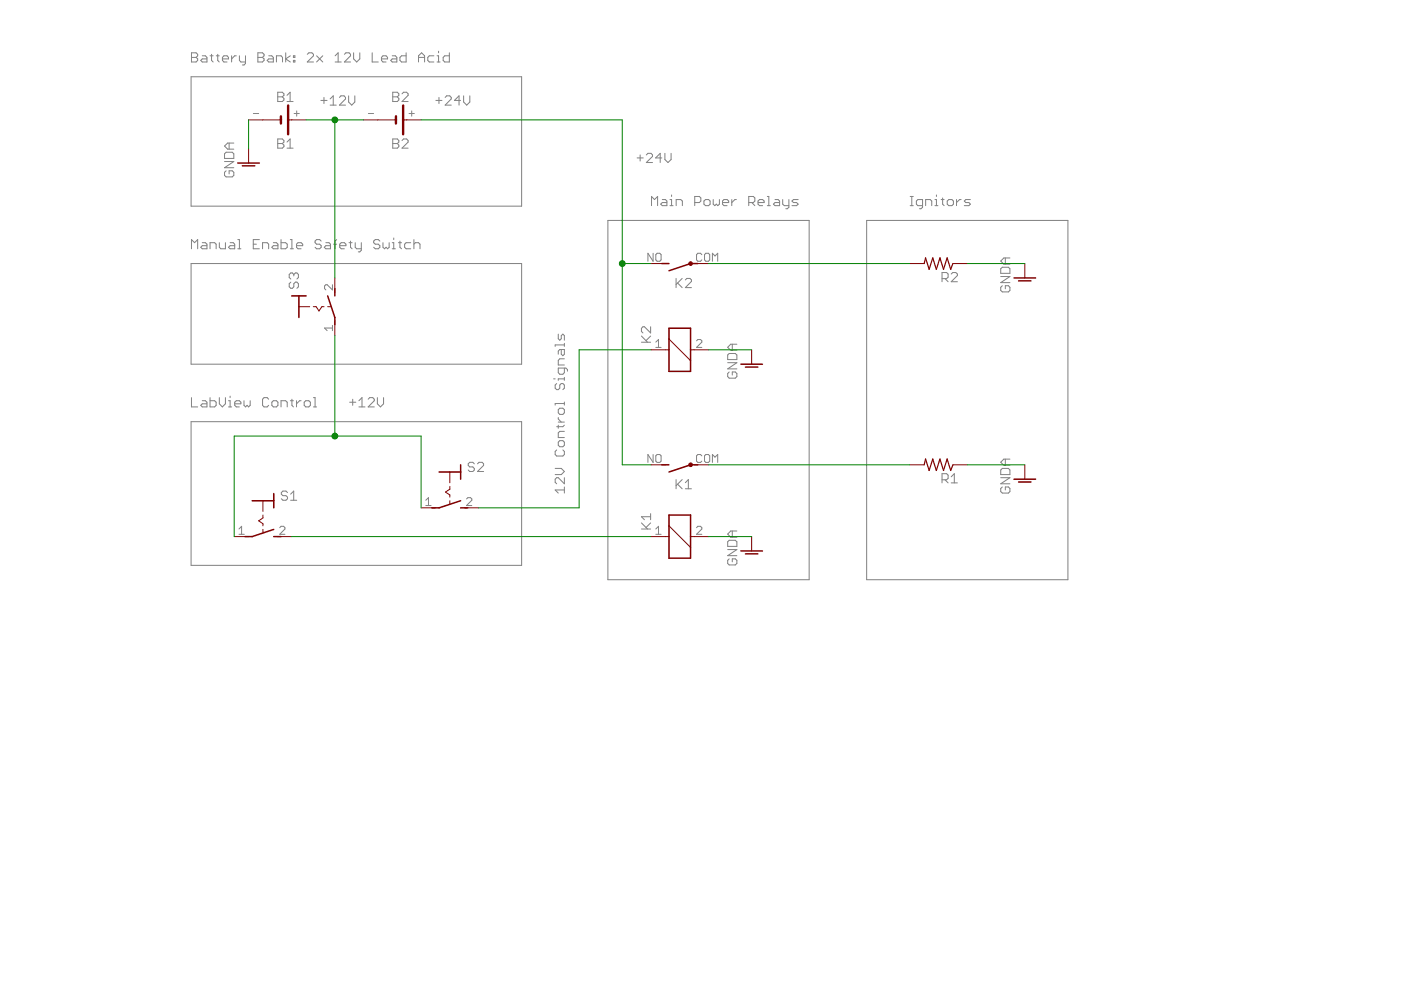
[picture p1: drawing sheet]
<?xml version="1.0" encoding="utf-8"?>
<!DOCTYPE eagle SYSTEM "eagle.dtd">
<eagle version="6.4">
<drawing>
<settings>
<setting alwaysvectorfont="yes"/>
<setting verticaltext="up"/>
</settings>
<grid distance="0.1" unitdist="inch" unit="inch" style="lines" multiple="1" display="no" altdistance="0.01" altunitdist="inch" altunit="inch"/>
<schematic xreflabel="%F%N/%S.%C%R" xrefpart="/%S.%C%R">
<libraries>
<library name="relay">
<symbols>
<symbol name="K">
<wire x1="-3.81" y1="-1.905" x2="-1.905" y2="-1.905" width="0.254" layer="94"/>
<wire x1="3.81" y1="-1.905" x2="3.81" y2="1.905" width="0.254" layer="94"/>
<wire x1="3.81" y1="1.905" x2="1.905" y2="1.905" width="0.254" layer="94"/>
<wire x1="-3.81" y1="1.905" x2="-3.81" y2="-1.905" width="0.254" layer="94"/>
<wire x1="0" y1="-2.54" x2="0" y2="-1.905" width="0.1524" layer="94"/>
<wire x1="0" y1="-1.905" x2="3.81" y2="-1.905" width="0.254" layer="94"/>
<wire x1="0" y1="2.54" x2="0" y2="1.905" width="0.1524" layer="94"/>
<wire x1="0" y1="1.905" x2="-3.81" y2="1.905" width="0.254" layer="94"/>
<wire x1="-1.905" y1="-1.905" x2="1.905" y2="1.905" width="0.1524" layer="94"/>
<wire x1="-1.905" y1="-1.905" x2="0" y2="-1.905" width="0.254" layer="94"/>
<wire x1="1.905" y1="1.905" x2="0" y2="1.905" width="0.254" layer="94"/>
<text x="1.27" y="2.921" size="1.778" layer="96">&gt;VALUE</text>
<text x="1.27" y="5.08" size="1.778" layer="95">&gt;PART</text>
<pin name="2" x="0" y="-5.08" visible="pad" length="short" direction="pas" rot="R90"/>
<pin name="1" x="0" y="5.08" visible="pad" length="short" direction="pas" rot="R270"/>
</symbol>
<symbol name="S">
<wire x1="0" y1="3.175" x2="0" y2="1.905" width="0.254" layer="94"/>
<wire x1="0" y1="-3.175" x2="0" y2="-1.905" width="0.254" layer="94"/>
<wire x1="0" y1="-1.905" x2="-1.27" y2="1.905" width="0.254" layer="94"/>
<circle x="0" y="-1.905" radius="0.127" width="0.4064" layer="94"/>
<text x="-2.54" y="-2.54" size="1.778" layer="95" rot="R90">&gt;PART</text>
<pin name="P" x="0" y="-5.08" visible="pad" length="short" direction="pas" swaplevel="1" rot="R90"/>
<pin name="S" x="0" y="5.08" visible="pad" length="short" direction="pas" swaplevel="1" rot="R270"/>
</symbol>
</symbols>
<devicesets>
<deviceset name="APF30212A" prefix="K">
<gates>
<gate name="1" symbol="K" x="0" y="0" addlevel="must"/>
<gate name="2" symbol="S" x="20.32" y="0" addlevel="always"/>
</gates>
<devices>
<device name="" package="APF30212A">
<connects>
<connect gate="1" pin="1" pad="1"/>
<connect gate="1" pin="2" pad="2"/>
<connect gate="2" pin="P" pad="COM"/>
<connect gate="2" pin="S" pad="NO"/>
</connects>
<technologies>
<technology name="">
<attribute name="MF" value="" constant="no"/>
<attribute name="MPN" value="" constant="no"/>
<attribute name="OC_FARNELL" value="unknown" constant="no"/>
</technology>
</technologies>
</device>
</devices>
</deviceset>
</devicesets>
</library>
<library name="switch">
<symbols>
<symbol name="KS">
<wire x1="-3.81" y1="1.905" x2="-2.54" y2="1.905" width="0.254" layer="94"/>
<wire x1="-3.81" y1="1.905" x2="-3.81" y2="0" width="0.254" layer="94"/>
<wire x1="-3.81" y1="0" x2="-1.905" y2="0" width="0.1524" layer="94"/>
<wire x1="-3.81" y1="0" x2="-3.81" y2="-1.905" width="0.254" layer="94"/>
<wire x1="-1.27" y1="0" x2="-0.762" y2="0" width="0.1524" layer="94"/>
<wire x1="-5.08" y1="1.905" x2="-3.81" y2="1.905" width="0.254" layer="94"/>
<wire x1="0.254" y1="0" x2="0.635" y2="0" width="0.1524" layer="94"/>
<wire x1="1.27" y1="0" x2="1.905" y2="0" width="0.1524" layer="94"/>
<wire x1="2.54" y1="-3.175" x2="2.54" y2="-1.905" width="0.254" layer="94"/>
<wire x1="2.54" y1="-1.905" x2="1.27" y2="1.905" width="0.254" layer="94"/>
<wire x1="2.54" y1="1.905" x2="2.54" y2="3.175" width="0.254" layer="94"/>
<wire x1="-0.762" y1="0" x2="-0.254" y2="-0.762" width="0.1524" layer="94"/>
<wire x1="-0.254" y1="-0.762" x2="0.254" y2="0" width="0.1524" layer="94"/>
<text x="-3.81" y="3.175" size="1.778" layer="95" rot="R90">&gt;NAME</text>
<text x="-1.27" y="3.175" size="1.778" layer="96" rot="R90">&gt;VALUE</text>
<pin name="P" x="2.54" y="-5.08" visible="pad" length="short" direction="pas" rot="R90"/>
<pin name="S" x="2.54" y="5.08" visible="pad" length="short" direction="pas" rot="R270"/>
</symbol>
</symbols>
<devicesets>
<deviceset name="MS243" prefix="S" uservalue="yes">
<gates>
<gate name="1" symbol="KS" x="0" y="0"/>
</gates>
<devices>
<device name="" package="MS243">
<connects>
<connect gate="1" pin="P" pad="1"/>
<connect gate="1" pin="S" pad="2"/>
</connects>
<technologies>
<technology name=""/>
</technologies>
</device>
</devices>
</deviceset>
</devicesets>
</library>
<library name="battery">
<symbols>
<symbol name="1V2-2">
<wire x1="0.635" y1="0.635" x2="0.635" y2="0" width="0.4064" layer="94"/>
<wire x1="-2.54" y1="0" x2="0.635" y2="0" width="0.1524" layer="94"/>
<wire x1="0.635" y1="0" x2="0.635" y2="-0.635" width="0.4064" layer="94"/>
<wire x1="1.905" y1="2.54" x2="1.905" y2="0" width="0.4064" layer="94"/>
<wire x1="1.905" y1="0" x2="2.54" y2="0" width="0.1524" layer="94"/>
<wire x1="1.905" y1="0" x2="1.905" y2="-2.54" width="0.4064" layer="94"/>
<text x="0" y="3.175" size="1.778" layer="95">&gt;NAME</text>
<text x="0" y="-5.08" size="1.778" layer="96">&gt;VALUE</text>
<pin name="+" x="5.08" y="0" visible="pad" length="short" direction="pas" rot="R180"/>
<pin name="-" x="-5.08" y="0" visible="pad" length="short" direction="pas"/>
<pin name="-@1" x="-2.54" y="0" visible="off" length="point" direction="pas"/>
</symbol>
</symbols>
<devicesets>
<deviceset name="SL-160AA/PT" prefix="G">
<gates>
<gate name="G$1" symbol="1V2-2" x="0" y="0"/>
</gates>
<devices>
<device name="" package="SL-160AA/PT">
<connects>
<connect gate="G$1" pin="+" pad="+"/>
<connect gate="G$1" pin="-" pad="-"/>
<connect gate="G$1" pin="-@1" pad="-@1"/>
</connects>
<technologies>
<technology name=""/>
</technologies>
</device>
</devices>
</deviceset>
</devicesets>
</library>
<library name="supply1">
<symbols>
<symbol name="GNDA">
<wire x1="-1.905" y1="0" x2="1.905" y2="0" width="0.254" layer="94"/>
<wire x1="-1.0922" y1="-0.508" x2="1.0922" y2="-0.508" width="0.254" layer="94"/>
<text x="-2.54" y="-2.54" size="1.778" layer="96" rot="R90">&gt;VALUE</text>
<pin name="GNDA" x="0" y="2.54" visible="off" length="short" direction="sup" rot="R270"/>
</symbol>
</symbols>
<devicesets>
<deviceset name="GNDA" prefix="GND">
<gates>
<gate name="1" symbol="GNDA" x="0" y="0"/>
</gates>
<devices>
<device name="">
<technologies>
<technology name=""/>
</technologies>
</device>
</devices>
</deviceset>
</devicesets>
</library>
<library name="resistor">
<symbols>
<symbol name="R-US">
<wire x1="-2.54" y1="0" x2="-2.159" y2="1.016" width="0.2032" layer="94"/>
<wire x1="-2.159" y1="1.016" x2="-1.524" y2="-1.016" width="0.2032" layer="94"/>
<wire x1="-1.524" y1="-1.016" x2="-0.889" y2="1.016" width="0.2032" layer="94"/>
<wire x1="-0.889" y1="1.016" x2="-0.254" y2="-1.016" width="0.2032" layer="94"/>
<wire x1="-0.254" y1="-1.016" x2="0.381" y2="1.016" width="0.2032" layer="94"/>
<wire x1="0.381" y1="1.016" x2="1.016" y2="-1.016" width="0.2032" layer="94"/>
<wire x1="1.016" y1="-1.016" x2="1.651" y2="1.016" width="0.2032" layer="94"/>
<wire x1="1.651" y1="1.016" x2="2.286" y2="-1.016" width="0.2032" layer="94"/>
<wire x1="2.286" y1="-1.016" x2="2.54" y2="0" width="0.2032" layer="94"/>
<text x="-3.81" y="1.4986" size="1.778" layer="95">&gt;NAME</text>
<text x="-3.81" y="-3.302" size="1.778" layer="96">&gt;VALUE</text>
<pin name="2" x="5.08" y="0" visible="off" length="short" direction="pas" swaplevel="1" rot="R180"/>
<pin name="1" x="-5.08" y="0" visible="off" length="short" direction="pas" swaplevel="1"/>
</symbol>
</symbols>
<devicesets>
<deviceset name="R-US_" prefix="R" uservalue="yes">
<gates>
<gate name="G$1" symbol="R-US" x="0" y="0"/>
</gates>
<devices>
<device name="R0402" package="R0402">
<connects>
<connect gate="G$1" pin="1" pad="1"/>
<connect gate="G$1" pin="2" pad="2"/>
</connects>
<technologies>
<technology name=""/>
</technologies>
</device>
<device name="R0603" package="R0603">
<connects>
<connect gate="G$1" pin="1" pad="1"/>
<connect gate="G$1" pin="2" pad="2"/>
</connects>
<technologies>
<technology name=""/>
</technologies>
</device>
<device name="R0805" package="R0805">
<connects>
<connect gate="G$1" pin="1" pad="1"/>
<connect gate="G$1" pin="2" pad="2"/>
</connects>
<technologies>
<technology name=""/>
</technologies>
</device>
<device name="R0805W" package="R0805W">
<connects>
<connect gate="G$1" pin="1" pad="1"/>
<connect gate="G$1" pin="2" pad="2"/>
</connects>
<technologies>
<technology name=""/>
</technologies>
</device>
<device name="R1005" package="R1005">
<connects>
<connect gate="G$1" pin="1" pad="1"/>
<connect gate="G$1" pin="2" pad="2"/>
</connects>
<technologies>
<technology name=""/>
</technologies>
</device>
<device name="R1206" package="R1206">
<connects>
<connect gate="G$1" pin="1" pad="1"/>
<connect gate="G$1" pin="2" pad="2"/>
</connects>
<technologies>
<technology name=""/>
</technologies>
</device>
<device name="R1206W" package="R1206W">
<connects>
<connect gate="G$1" pin="1" pad="1"/>
<connect gate="G$1" pin="2" pad="2"/>
</connects>
<technologies>
<technology name=""/>
</technologies>
</device>
<device name="R1210" package="R1210">
<connects>
<connect gate="G$1" pin="1" pad="1"/>
<connect gate="G$1" pin="2" pad="2"/>
</connects>
<technologies>
<technology name=""/>
</technologies>
</device>
<device name="R1210W" package="R1210W">
<connects>
<connect gate="G$1" pin="1" pad="1"/>
<connect gate="G$1" pin="2" pad="2"/>
</connects>
<technologies>
<technology name=""/>
</technologies>
</device>
<device name="R2010" package="R2010">
<connects>
<connect gate="G$1" pin="1" pad="1"/>
<connect gate="G$1" pin="2" pad="2"/>
</connects>
<technologies>
<technology name=""/>
</technologies>
</device>
<device name="R2010W" package="R2010W">
<connects>
<connect gate="G$1" pin="1" pad="1"/>
<connect gate="G$1" pin="2" pad="2"/>
</connects>
<technologies>
<technology name=""/>
</technologies>
</device>
<device name="R2012" package="R2012">
<connects>
<connect gate="G$1" pin="1" pad="1"/>
<connect gate="G$1" pin="2" pad="2"/>
</connects>
<technologies>
<technology name=""/>
</technologies>
</device>
<device name="R2012W" package="R2012W">
<connects>
<connect gate="G$1" pin="1" pad="1"/>
<connect gate="G$1" pin="2" pad="2"/>
</connects>
<technologies>
<technology name=""/>
</technologies>
</device>
<device name="R2512" package="R2512">
<connects>
<connect gate="G$1" pin="1" pad="1"/>
<connect gate="G$1" pin="2" pad="2"/>
</connects>
<technologies>
<technology name=""/>
</technologies>
</device>
<device name="R2512W" package="R2512W">
<connects>
<connect gate="G$1" pin="1" pad="1"/>
<connect gate="G$1" pin="2" pad="2"/>
</connects>
<technologies>
<technology name=""/>
</technologies>
</device>
<device name="R3216" package="R3216">
<connects>
<connect gate="G$1" pin="1" pad="1"/>
<connect gate="G$1" pin="2" pad="2"/>
</connects>
<technologies>
<technology name=""/>
</technologies>
</device>
<device name="R3216W" package="R3216W">
<connects>
<connect gate="G$1" pin="1" pad="1"/>
<connect gate="G$1" pin="2" pad="2"/>
</connects>
<technologies>
<technology name=""/>
</technologies>
</device>
<device name="R3225" package="R3225">
<connects>
<connect gate="G$1" pin="1" pad="1"/>
<connect gate="G$1" pin="2" pad="2"/>
</connects>
<technologies>
<technology name=""/>
</technologies>
</device>
<device name="R3225W" package="R3225W">
<connects>
<connect gate="G$1" pin="1" pad="1"/>
<connect gate="G$1" pin="2" pad="2"/>
</connects>
<technologies>
<technology name=""/>
</technologies>
</device>
<device name="R5025" package="R5025">
<connects>
<connect gate="G$1" pin="1" pad="1"/>
<connect gate="G$1" pin="2" pad="2"/>
</connects>
<technologies>
<technology name=""/>
</technologies>
</device>
<device name="R5025W" package="R5025W">
<connects>
<connect gate="G$1" pin="1" pad="1"/>
<connect gate="G$1" pin="2" pad="2"/>
</connects>
<technologies>
<technology name=""/>
</technologies>
</device>
<device name="R6332" package="R6332">
<connects>
<connect gate="G$1" pin="1" pad="1"/>
<connect gate="G$1" pin="2" pad="2"/>
</connects>
<technologies>
<technology name=""/>
</technologies>
</device>
<device name="R6332W" package="R6332W">
<connects>
<connect gate="G$1" pin="1" pad="1"/>
<connect gate="G$1" pin="2" pad="2"/>
</connects>
<technologies>
<technology name=""/>
</technologies>
</device>
<device name="M0805" package="M0805">
<connects>
<connect gate="G$1" pin="1" pad="1"/>
<connect gate="G$1" pin="2" pad="2"/>
</connects>
<technologies>
<technology name=""/>
</technologies>
</device>
<device name="M1206" package="M1206">
<connects>
<connect gate="G$1" pin="1" pad="1"/>
<connect gate="G$1" pin="2" pad="2"/>
</connects>
<technologies>
<technology name=""/>
</technologies>
</device>
<device name="M1406" package="M1406">
<connects>
<connect gate="G$1" pin="1" pad="1"/>
<connect gate="G$1" pin="2" pad="2"/>
</connects>
<technologies>
<technology name=""/>
</technologies>
</device>
<device name="M2012" package="M2012">
<connects>
<connect gate="G$1" pin="1" pad="1"/>
<connect gate="G$1" pin="2" pad="2"/>
</connects>
<technologies>
<technology name=""/>
</technologies>
</device>
<device name="M2309" package="M2309">
<connects>
<connect gate="G$1" pin="1" pad="1"/>
<connect gate="G$1" pin="2" pad="2"/>
</connects>
<technologies>
<technology name=""/>
</technologies>
</device>
<device name="M3216" package="M3216">
<connects>
<connect gate="G$1" pin="1" pad="1"/>
<connect gate="G$1" pin="2" pad="2"/>
</connects>
<technologies>
<technology name=""/>
</technologies>
</device>
<device name="M3516" package="M3516">
<connects>
<connect gate="G$1" pin="1" pad="1"/>
<connect gate="G$1" pin="2" pad="2"/>
</connects>
<technologies>
<technology name=""/>
</technologies>
</device>
<device name="M5923" package="M5923">
<connects>
<connect gate="G$1" pin="1" pad="1"/>
<connect gate="G$1" pin="2" pad="2"/>
</connects>
<technologies>
<technology name=""/>
</technologies>
</device>
<device name="0204/5" package="0204/5">
<connects>
<connect gate="G$1" pin="1" pad="1"/>
<connect gate="G$1" pin="2" pad="2"/>
</connects>
<technologies>
<technology name=""/>
</technologies>
</device>
<device name="0204/7" package="0204/7">
<connects>
<connect gate="G$1" pin="1" pad="1"/>
<connect gate="G$1" pin="2" pad="2"/>
</connects>
<technologies>
<technology name=""/>
</technologies>
</device>
<device name="0207/10" package="0207/10">
<connects>
<connect gate="G$1" pin="1" pad="1"/>
<connect gate="G$1" pin="2" pad="2"/>
</connects>
<technologies>
<technology name=""/>
</technologies>
</device>
<device name="0207/12" package="0207/12">
<connects>
<connect gate="G$1" pin="1" pad="1"/>
<connect gate="G$1" pin="2" pad="2"/>
</connects>
<technologies>
<technology name=""/>
</technologies>
</device>
<device name="0207/15" package="0207/15">
<connects>
<connect gate="G$1" pin="1" pad="1"/>
<connect gate="G$1" pin="2" pad="2"/>
</connects>
<technologies>
<technology name=""/>
</technologies>
</device>
<device name="0207/2V" package="0207/2V">
<connects>
<connect gate="G$1" pin="1" pad="1"/>
<connect gate="G$1" pin="2" pad="2"/>
</connects>
<technologies>
<technology name=""/>
</technologies>
</device>
<device name="0207/5V" package="0207/5V">
<connects>
<connect gate="G$1" pin="1" pad="1"/>
<connect gate="G$1" pin="2" pad="2"/>
</connects>
<technologies>
<technology name=""/>
</technologies>
</device>
<device name="0207/7" package="0207/7">
<connects>
<connect gate="G$1" pin="1" pad="1"/>
<connect gate="G$1" pin="2" pad="2"/>
</connects>
<technologies>
<technology name=""/>
</technologies>
</device>
<device name="0309/10" package="0309/10">
<connects>
<connect gate="G$1" pin="1" pad="1"/>
<connect gate="G$1" pin="2" pad="2"/>
</connects>
<technologies>
<technology name=""/>
</technologies>
</device>
<device name="0309/12" package="0309/12">
<connects>
<connect gate="G$1" pin="1" pad="1"/>
<connect gate="G$1" pin="2" pad="2"/>
</connects>
<technologies>
<technology name=""/>
</technologies>
</device>
<device name="0411/12" package="0411/12">
<connects>
<connect gate="G$1" pin="1" pad="1"/>
<connect gate="G$1" pin="2" pad="2"/>
</connects>
<technologies>
<technology name=""/>
</technologies>
</device>
<device name="0411/15" package="0411/15">
<connects>
<connect gate="G$1" pin="1" pad="1"/>
<connect gate="G$1" pin="2" pad="2"/>
</connects>
<technologies>
<technology name=""/>
</technologies>
</device>
<device name="0411/3V" package="0411V">
<connects>
<connect gate="G$1" pin="1" pad="1"/>
<connect gate="G$1" pin="2" pad="2"/>
</connects>
<technologies>
<technology name=""/>
</technologies>
</device>
<device name="0414/15" package="0414/15">
<connects>
<connect gate="G$1" pin="1" pad="1"/>
<connect gate="G$1" pin="2" pad="2"/>
</connects>
<technologies>
<technology name=""/>
</technologies>
</device>
<device name="0414/5V" package="0414V">
<connects>
<connect gate="G$1" pin="1" pad="1"/>
<connect gate="G$1" pin="2" pad="2"/>
</connects>
<technologies>
<technology name=""/>
</technologies>
</device>
<device name="0617/17" package="0617/17">
<connects>
<connect gate="G$1" pin="1" pad="1"/>
<connect gate="G$1" pin="2" pad="2"/>
</connects>
<technologies>
<technology name=""/>
</technologies>
</device>
<device name="0617/22" package="0617/22">
<connects>
<connect gate="G$1" pin="1" pad="1"/>
<connect gate="G$1" pin="2" pad="2"/>
</connects>
<technologies>
<technology name=""/>
</technologies>
</device>
<device name="0617/5V" package="0617V">
<connects>
<connect gate="G$1" pin="1" pad="1"/>
<connect gate="G$1" pin="2" pad="2"/>
</connects>
<technologies>
<technology name=""/>
</technologies>
</device>
<device name="0922/22" package="0922/22">
<connects>
<connect gate="G$1" pin="1" pad="1"/>
<connect gate="G$1" pin="2" pad="2"/>
</connects>
<technologies>
<technology name=""/>
</technologies>
</device>
<device name="0613/5V" package="P0613V">
<connects>
<connect gate="G$1" pin="1" pad="1"/>
<connect gate="G$1" pin="2" pad="2"/>
</connects>
<technologies>
<technology name=""/>
</technologies>
</device>
<device name="0613/15" package="P0613/15">
<connects>
<connect gate="G$1" pin="1" pad="1"/>
<connect gate="G$1" pin="2" pad="2"/>
</connects>
<technologies>
<technology name=""/>
</technologies>
</device>
<device name="0817/22" package="P0817/22">
<connects>
<connect gate="G$1" pin="1" pad="1"/>
<connect gate="G$1" pin="2" pad="2"/>
</connects>
<technologies>
<technology name=""/>
</technologies>
</device>
<device name="0817/7V" package="P0817V">
<connects>
<connect gate="G$1" pin="1" pad="1"/>
<connect gate="G$1" pin="2" pad="2"/>
</connects>
<technologies>
<technology name=""/>
</technologies>
</device>
<device name="V234/12" package="V234/12">
<connects>
<connect gate="G$1" pin="1" pad="1"/>
<connect gate="G$1" pin="2" pad="2"/>
</connects>
<technologies>
<technology name=""/>
</technologies>
</device>
<device name="V235/17" package="V235/17">
<connects>
<connect gate="G$1" pin="1" pad="1"/>
<connect gate="G$1" pin="2" pad="2"/>
</connects>
<technologies>
<technology name=""/>
</technologies>
</device>
<device name="V526-0" package="V526-0">
<connects>
<connect gate="G$1" pin="1" pad="1"/>
<connect gate="G$1" pin="2" pad="2"/>
</connects>
<technologies>
<technology name=""/>
</technologies>
</device>
<device name="MELF0102AX" package="MINI_MELF-0102AX">
<connects>
<connect gate="G$1" pin="1" pad="1"/>
<connect gate="G$1" pin="2" pad="2"/>
</connects>
<technologies>
<technology name=""/>
</technologies>
</device>
<device name="0922V" package="0922V">
<connects>
<connect gate="G$1" pin="1" pad="1"/>
<connect gate="G$1" pin="2" pad="2"/>
</connects>
<technologies>
<technology name=""/>
</technologies>
</device>
<device name="MELF0102R" package="MINI_MELF-0102R">
<connects>
<connect gate="G$1" pin="1" pad="1"/>
<connect gate="G$1" pin="2" pad="2"/>
</connects>
<technologies>
<technology name=""/>
</technologies>
</device>
<device name="MELF0102W" package="MINI_MELF-0102W">
<connects>
<connect gate="G$1" pin="1" pad="1"/>
<connect gate="G$1" pin="2" pad="2"/>
</connects>
<technologies>
<technology name=""/>
</technologies>
</device>
<device name="MELF0204R" package="MINI_MELF-0204R">
<connects>
<connect gate="G$1" pin="1" pad="1"/>
<connect gate="G$1" pin="2" pad="2"/>
</connects>
<technologies>
<technology name=""/>
</technologies>
</device>
<device name="MELF0204W" package="MINI_MELF-0204W">
<connects>
<connect gate="G$1" pin="1" pad="1"/>
<connect gate="G$1" pin="2" pad="2"/>
</connects>
<technologies>
<technology name=""/>
</technologies>
</device>
<device name="MELF0207R" package="MINI_MELF-0207R">
<connects>
<connect gate="G$1" pin="1" pad="1"/>
<connect gate="G$1" pin="2" pad="2"/>
</connects>
<technologies>
<technology name=""/>
</technologies>
</device>
<device name="MELF0207W" package="MINI_MELF-0207W">
<connects>
<connect gate="G$1" pin="1" pad="1"/>
<connect gate="G$1" pin="2" pad="2"/>
</connects>
<technologies>
<technology name=""/>
</technologies>
</device>
<device name="RDH/15" package="RDH/15">
<connects>
<connect gate="G$1" pin="1" pad="1"/>
<connect gate="G$1" pin="2" pad="2"/>
</connects>
<technologies>
<technology name=""/>
</technologies>
</device>
<device name="0204/2V" package="0204V">
<connects>
<connect gate="G$1" pin="1" pad="1"/>
<connect gate="G$1" pin="2" pad="2"/>
</connects>
<technologies>
<technology name=""/>
</technologies>
</device>
<device name="0309/V" package="0309V">
<connects>
<connect gate="G$1" pin="1" pad="1"/>
<connect gate="G$1" pin="2" pad="2"/>
</connects>
<technologies>
<technology name=""/>
</technologies>
</device>
</devices>
</deviceset>
</devicesets>
</library>
</libraries>
<attributes>
</attributes>
<variantdefs>
</variantdefs>
<classes>
<class number="0" name="default" width="0" drill="0">
</class>
</classes>
<parts>
<part name="K1" library="relay" deviceset="APF30212A" device="" value=""/>
<part name="K2" library="relay" deviceset="APF30212A" device="" value=""/>
<part name="S1" library="switch" deviceset="MS243" device=""/>
<part name="S2" library="switch" deviceset="MS243" device=""/>
<part name="B1" library="battery" deviceset="SL-160AA/PT" device="" value="B1"/>
<part name="B2" library="battery" deviceset="SL-160AA/PT" device="" value="B2"/>
<part name="GND1" library="supply1" deviceset="GNDA" device=""/>
<part name="GND2" library="supply1" deviceset="GNDA" device=""/>
<part name="GND3" library="supply1" deviceset="GNDA" device=""/>
<part name="S3" library="switch" deviceset="MS243" device=""/>
<part name="R1" library="resistor" deviceset="R-US_" device="0204/2V"/>
<part name="R2" library="resistor" deviceset="R-US_" device="0204/2V"/>
<part name="GND4" library="supply1" deviceset="GNDA" device=""/>
<part name="GND5" library="supply1" deviceset="GNDA" device=""/>
</parts>
<sheets>
<sheet>
<plain>
<wire x1="5.08" y1="142.24" x2="5.08" y2="116.84" width="0.1524" layer="97"/>
<wire x1="5.08" y1="116.84" x2="63.5" y2="116.84" width="0.1524" layer="97"/>
<wire x1="63.5" y1="116.84" x2="63.5" y2="142.24" width="0.1524" layer="97"/>
<wire x1="63.5" y1="142.24" x2="5.08" y2="142.24" width="0.1524" layer="97"/>
<text x="5.08" y="144.78" size="1.778" layer="97">LabView Control</text>
<text x="33.02" y="144.78" size="1.778" layer="97">+12V</text>
<wire x1="5.08" y1="152.4" x2="63.5" y2="152.4" width="0.1524" layer="97"/>
<wire x1="63.5" y1="152.4" x2="63.5" y2="170.18" width="0.1524" layer="97"/>
<wire x1="63.5" y1="170.18" x2="5.08" y2="170.18" width="0.1524" layer="97"/>
<wire x1="5.08" y1="170.18" x2="5.08" y2="152.4" width="0.1524" layer="97"/>
<text x="5.08" y="172.72" size="1.778" layer="97">Manual Enable Safety Switch</text>
<wire x1="5.08" y1="180.34" x2="63.5" y2="180.34" width="0.1524" layer="97"/>
<wire x1="63.5" y1="180.34" x2="63.5" y2="203.2" width="0.1524" layer="97"/>
<wire x1="63.5" y1="203.2" x2="5.08" y2="203.2" width="0.1524" layer="97"/>
<wire x1="5.08" y1="203.2" x2="5.08" y2="180.34" width="0.1524" layer="97"/>
<text x="5.08" y="205.74" size="1.778" layer="97">Battery Bank: 2x 12V Lead Acid</text>
<text x="27.94" y="198.12" size="1.778" layer="97">+12V</text>
<text x="48.26" y="198.12" size="1.778" layer="97">+24V</text>
<wire x1="78.74" y1="114.3" x2="78.74" y2="177.8" width="0.1524" layer="97"/>
<wire x1="78.74" y1="177.8" x2="114.3" y2="177.8" width="0.1524" layer="97"/>
<wire x1="114.3" y1="177.8" x2="114.3" y2="114.3" width="0.1524" layer="97"/>
<wire x1="114.3" y1="114.3" x2="78.74" y2="114.3" width="0.1524" layer="97"/>
<text x="86.36" y="180.34" size="1.778" layer="97">Main Power Relays</text>
<text x="83.82" y="187.96" size="1.778" layer="97">+24V</text>
<text x="71.12" y="129.54" size="1.778" layer="97" rot="R90">12V Control Signals</text>
<wire x1="124.46" y1="114.3" x2="124.46" y2="177.8" width="0.1524" layer="97"/>
<wire x1="124.46" y1="177.8" x2="160.02" y2="177.8" width="0.1524" layer="97"/>
<wire x1="160.02" y1="177.8" x2="160.02" y2="114.3" width="0.1524" layer="97"/>
<wire x1="160.02" y1="114.3" x2="124.46" y2="114.3" width="0.1524" layer="97"/>
<text x="132.08" y="180.34" size="1.778" layer="97">Ignitors</text>
</plain>
<instances>
<instance part="K1" gate="1" x="91.44" y="121.92" rot="R90"/>
<instance part="K1" gate="2" x="91.44" y="134.62" rot="R90"/>
<instance part="K2" gate="1" x="91.44" y="154.94" rot="R90"/>
<instance part="K2" gate="2" x="91.44" y="170.18" rot="R90"/>
<instance part="S1" gate="1" x="17.78" y="124.46" rot="R270"/>
<instance part="S2" gate="1" x="50.8" y="129.54" rot="R270"/>
<instance part="B1" gate="G$1" x="20.32" y="195.58"/>
<instance part="B2" gate="G$1" x="40.64" y="195.58"/>
<instance part="GND1" gate="1" x="15.24" y="187.96"/>
<instance part="GND2" gate="1" x="104.14" y="119.38"/>
<instance part="GND3" gate="1" x="104.14" y="152.4"/>
<instance part="S3" gate="1" x="27.94" y="162.56"/>
<instance part="R1" gate="G$1" x="137.16" y="134.62" rot="R180"/>
<instance part="R2" gate="G$1" x="137.16" y="170.18" rot="R180"/>
<instance part="GND4" gate="1" x="152.4" y="132.08"/>
<instance part="GND5" gate="1" x="152.4" y="167.64"/>
</instances>
<busses>
</busses>
<nets>
<net name="N$1" class="0">
<segment>
<pinref part="S1" gate="1" pin="P"/>
<wire x1="12.7" y1="121.92" x2="12.7" y2="139.7" width="0.1524" layer="91"/>
<pinref part="S2" gate="1" pin="P"/>
<wire x1="12.7" y1="139.7" x2="30.48" y2="139.7" width="0.1524" layer="91"/>
<wire x1="30.48" y1="139.7" x2="45.72" y2="139.7" width="0.1524" layer="91"/>
<wire x1="45.72" y1="139.7" x2="45.72" y2="127" width="0.1524" layer="91"/>
<pinref part="S3" gate="1" pin="P"/>
<wire x1="30.48" y1="157.48" x2="30.48" y2="139.7" width="0.1524" layer="91"/>
<junction x="30.48" y="139.7"/>
</segment>
</net>
<net name="N$2" class="0">
<segment>
<pinref part="K1" gate="1" pin="1"/>
<pinref part="S1" gate="1" pin="S"/>
<wire x1="86.36" y1="121.92" x2="22.86" y2="121.92" width="0.1524" layer="91"/>
</segment>
</net>
<net name="GNDA" class="0">
<segment>
<pinref part="GND2" gate="1" pin="GNDA"/>
<pinref part="K1" gate="1" pin="2"/>
<wire x1="104.14" y1="121.92" x2="96.52" y2="121.92" width="0.1524" layer="91"/>
</segment>
<segment>
<pinref part="GND3" gate="1" pin="GNDA"/>
<pinref part="K2" gate="1" pin="2"/>
<wire x1="104.14" y1="154.94" x2="96.52" y2="154.94" width="0.1524" layer="91"/>
</segment>
<segment>
<pinref part="GND1" gate="1" pin="GNDA"/>
<pinref part="B1" gate="G$1" pin="-"/>
<wire x1="15.24" y1="190.5" x2="15.24" y2="195.58" width="0.1524" layer="91"/>
</segment>
<segment>
<pinref part="GND4" gate="1" pin="GNDA"/>
<pinref part="R1" gate="G$1" pin="1"/>
<wire x1="152.4" y1="134.62" x2="142.24" y2="134.62" width="0.1524" layer="91"/>
</segment>
<segment>
<pinref part="GND5" gate="1" pin="GNDA"/>
<pinref part="R2" gate="G$1" pin="1"/>
<wire x1="152.4" y1="170.18" x2="142.24" y2="170.18" width="0.1524" layer="91"/>
</segment>
</net>
<net name="N$5" class="0">
<segment>
<pinref part="R1" gate="G$1" pin="2"/>
<pinref part="K1" gate="2" pin="P"/>
<wire x1="132.08" y1="134.62" x2="96.52" y2="134.62" width="0.1524" layer="91"/>
</segment>
</net>
<net name="N$6" class="0">
<segment>
<pinref part="R2" gate="G$1" pin="2"/>
<pinref part="K2" gate="2" pin="P"/>
<wire x1="132.08" y1="170.18" x2="96.52" y2="170.18" width="0.1524" layer="91"/>
</segment>
</net>
<net name="N$7" class="0">
<segment>
<pinref part="B2" gate="G$1" pin="-"/>
<pinref part="B1" gate="G$1" pin="+"/>
<wire x1="25.4" y1="195.58" x2="30.48" y2="195.58" width="0.1524" layer="91"/>
<pinref part="S3" gate="1" pin="S"/>
<wire x1="30.48" y1="195.58" x2="35.56" y2="195.58" width="0.1524" layer="91"/>
<wire x1="30.48" y1="167.64" x2="30.48" y2="195.58" width="0.1524" layer="91"/>
<junction x="30.48" y="195.58"/>
</segment>
</net>
<net name="N$3" class="0">
<segment>
<pinref part="B2" gate="G$1" pin="+"/>
<wire x1="45.72" y1="195.58" x2="81.28" y2="195.58" width="0.1524" layer="91"/>
<pinref part="K2" gate="2" pin="S"/>
<pinref part="K1" gate="2" pin="S"/>
<wire x1="81.28" y1="170.18" x2="86.36" y2="170.18" width="0.1524" layer="91"/>
<wire x1="81.28" y1="170.18" x2="81.28" y2="134.62" width="0.1524" layer="91"/>
<wire x1="81.28" y1="134.62" x2="86.36" y2="134.62" width="0.1524" layer="91"/>
<wire x1="81.28" y1="195.58" x2="81.28" y2="170.18" width="0.1524" layer="91"/>
<junction x="81.28" y="170.18"/>
</segment>
</net>
<net name="N$8" class="0">
<segment>
<pinref part="S2" gate="1" pin="S"/>
<wire x1="55.88" y1="127" x2="73.66" y2="127" width="0.1524" layer="91"/>
<pinref part="K2" gate="1" pin="1"/>
<wire x1="73.66" y1="127" x2="73.66" y2="154.94" width="0.1524" layer="91"/>
<wire x1="73.66" y1="154.94" x2="86.36" y2="154.94" width="0.1524" layer="91"/>
</segment>
</net>
</nets>
</sheet>
</sheets>
</schematic>
</drawing>
</eagle>
